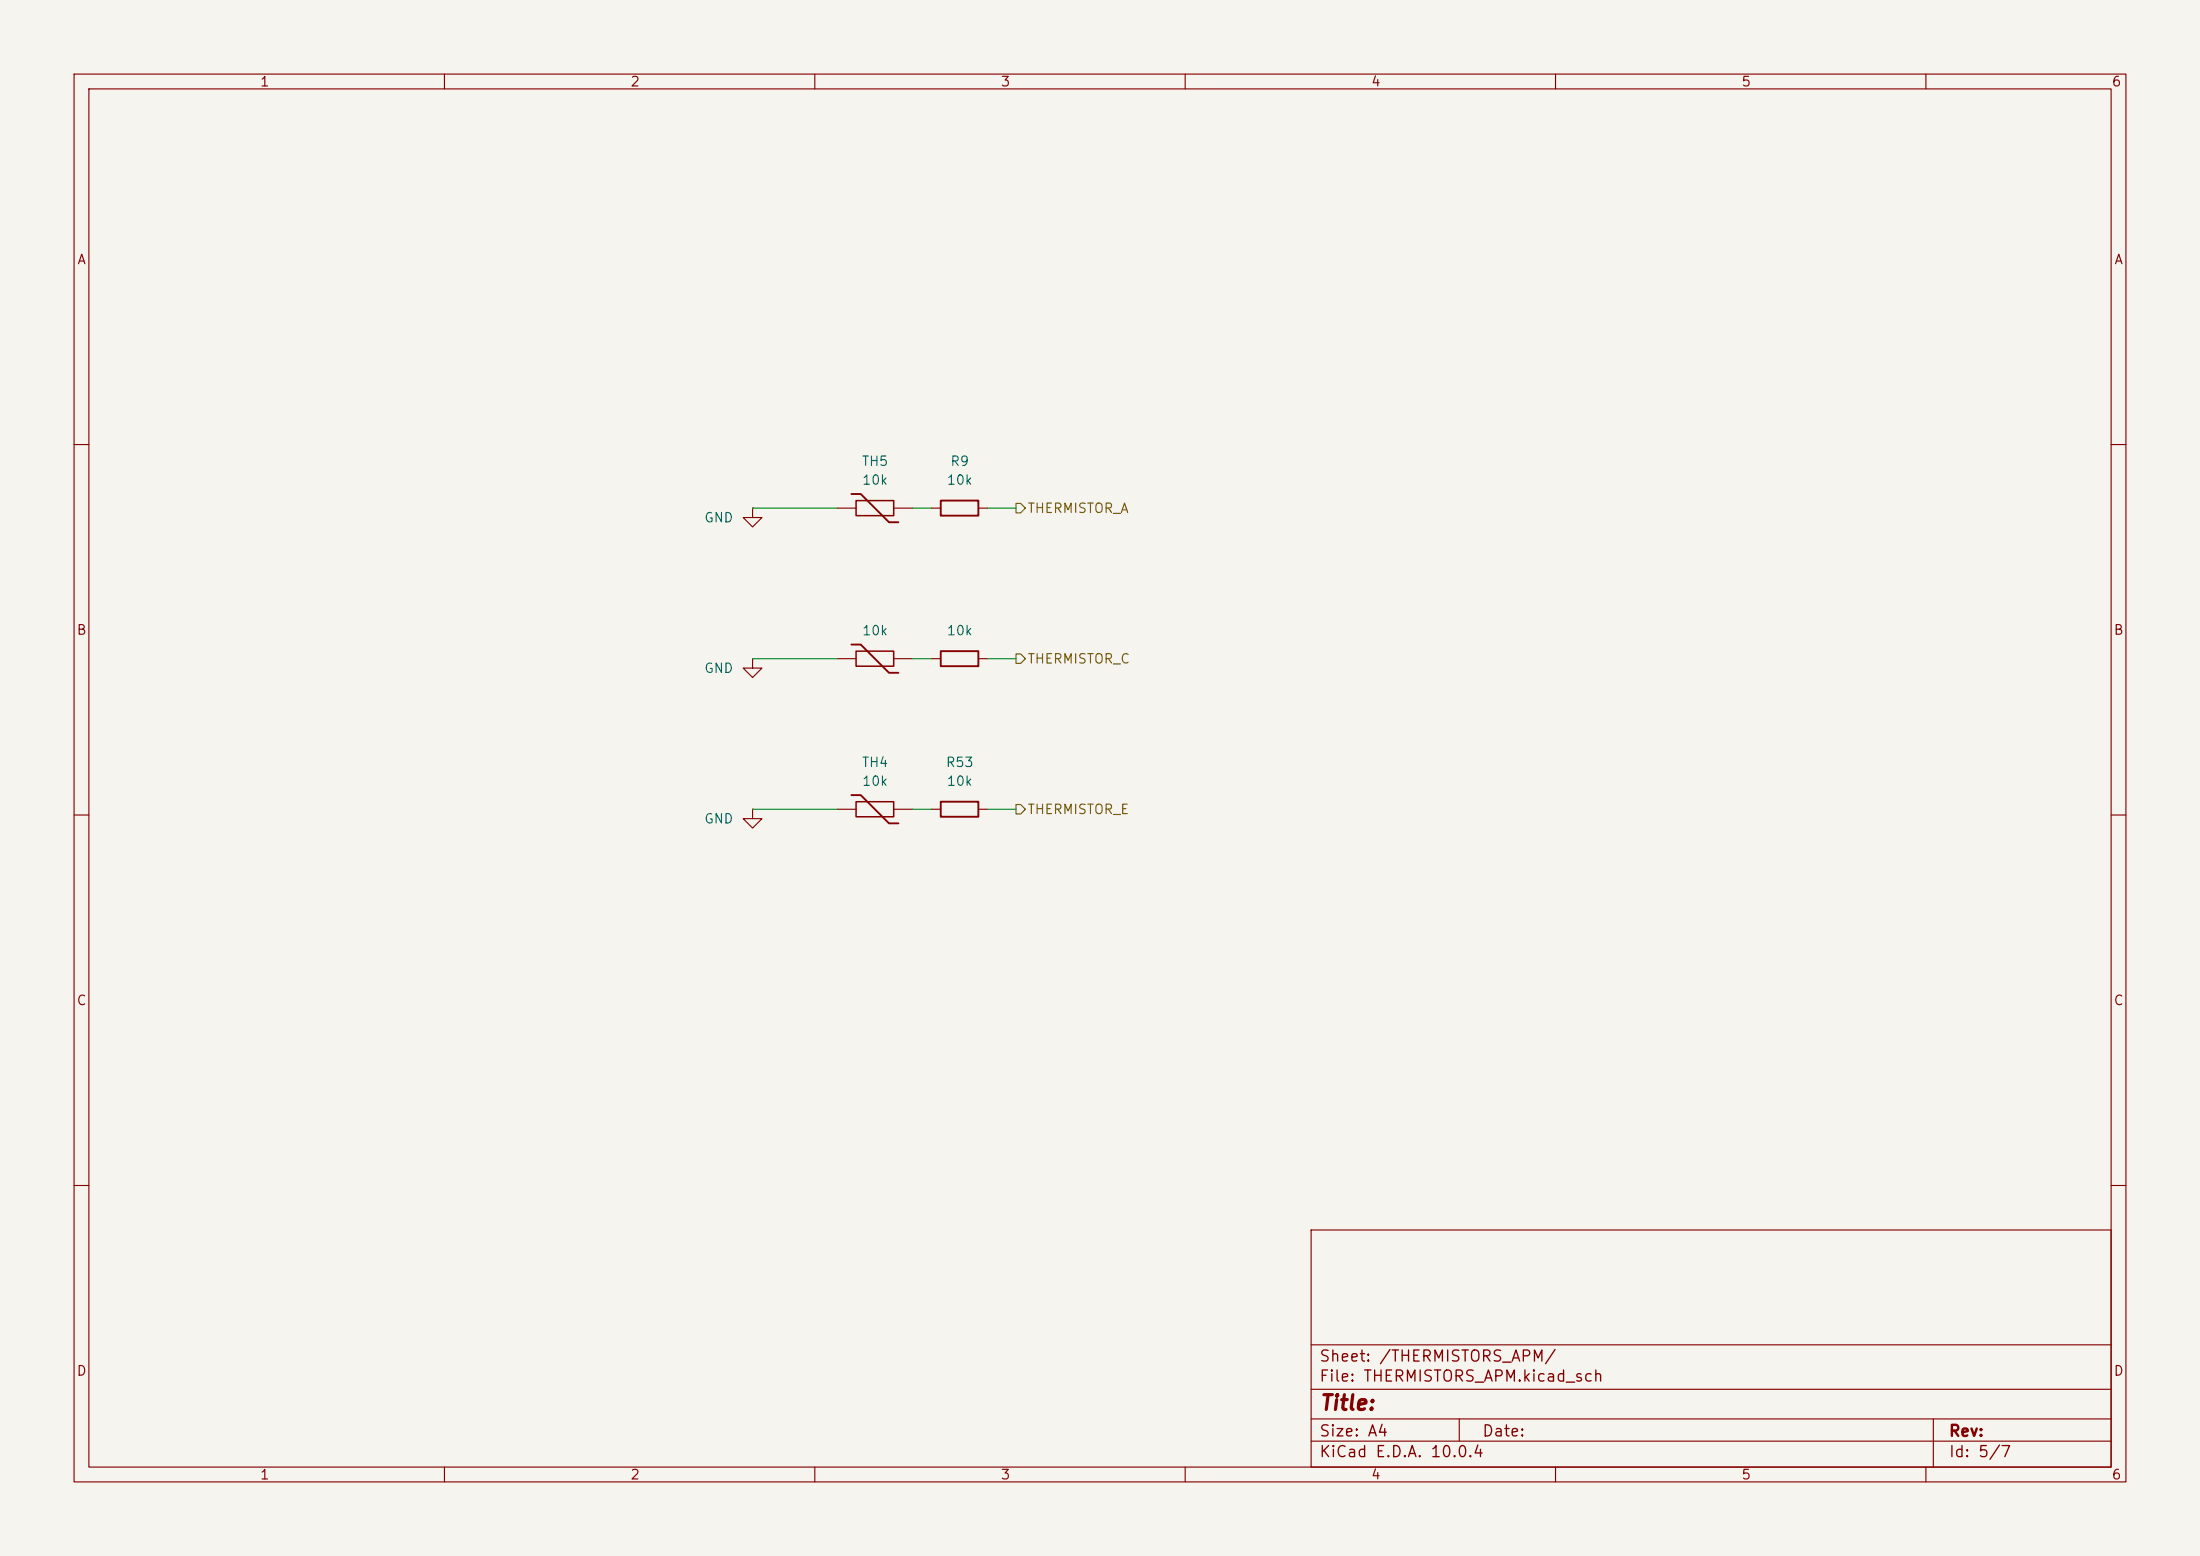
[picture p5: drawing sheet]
<svg xmlns="http://www.w3.org/2000/svg" width="297mm" height="210mm" viewBox="0 0 297 210" stroke-linecap="round" stroke-linejoin="round" font-family="sans-serif">
<path d="M0 0h297v210h-297z" fill="#f5f4ef" stroke="#f5f4ef" stroke-width=".14"/>
<g fill="none" stroke="#840000" stroke-width=".15">
<path d="M10 10h277v190h-277zM12 12h273v186h-273zM60 10v2M110 10v2M160 10v2M210 10v2M260 10v2M10 60h2M101.6 68.6v1.3h-1.3l1.3 1.2 1.3-1.2h-1.3M101.6 68.6h.1M113 68.6h2.6M120.6 68.6h2.6"/>
<path d="M125.7 68.6h1.3M132.1 68.6h1.2M285 60h2M101.6 88.9v1.3h-1.3l1.3 1.2 1.3-1.2h-1.3M101.6 88.9h.1M113 88.9h2.6M120.6 88.9h2.6M125.7 88.9h1.3M132.1 88.9h1.2M10 110h2M101.6 109.2v1.3h-1.3l1.3 1.3 1.3-1.3h-1.3M101.6 109.2h.1"/>
<path d="M113 109.2h2.6M120.6 109.2h2.6M125.7 109.2h1.3M132.1 109.2h1.2M285 110h2M10 160h2M177 166h108v32h-108zM285 160h2M60 198v2M110 198v2M160 198v2M177 194.5h108"/>
<path d="M177 191.5h108M177 187.5h108M177 181.5h108M197 191.5v3M210 198v2M260 198v2M261 191.5v6.5"/>
</g>
<path d="M114.9 66.7h1.3l3.8 3.8h1.3M127 67.6h5.1v2h-5.1zM114.9 87h1.3l3.8 3.8h1.3M127 87.9h5.1v2h-5.1zM114.9 107.3h1.3l3.8 3.8h1.3M127 108.2h5.1v2h-5.1z" fill="none" stroke="#840000" stroke-width=".25"/>
<path d="M115.6 67.6h5v2h-5zM115.6 87.9h5v2h-5zM115.6 108.2h5v2h-5z" fill="none" stroke="#840000" stroke-width=".2"/>
<path d="M137.2 67.9h.6l.6 .7-.6 .6h-.6zM137.2 88.3h.6l.6 .6-.6 .6h-.6zM137.2 108.6h.6l.6 .6-.6 .7h-.6z" fill="none" stroke="#725600" stroke-width=".15"/>
<path d="M101.6 68.6h11.4M123.2 68.6h2.5M133.3 68.6h3.9M101.6 88.9h11.4M123.2 88.9h2.5M133.3 88.9h3.9M101.6 109.2h11.4M123.2 109.2h2.5M133.3 109.2h3.9" fill="none" stroke="#009600" stroke-width=".15"/>
<text font-size="2" fill="#840000" x="178" y="190.8">Title:</text>
<g font-size="1.5" fill="#840000">
<text x="178" y="184.2">Sheet: /THERMISTORS_APM/</text>
<text x="178" y="186.9">File: THERMISTORS_APM.kicad_sch</text>
<text x="178" y="197.1">KiCad E.D.A. 10.0.4</text>
<text x="178" y="194.3">Size: A4</text>
<text x="200" y="194.3">Date:</text>
<text x="263" y="194.3">Rev:</text>
<text x="263" y="197.1">Id: 5/7</text>
</g>
<g font-size="1.3" fill="#840000">
<text x="35" y="12">1</text>
<text x="85" y="12">2</text>
<text x="135" y="12">3</text>
<text x="185" y="12">4</text>
<text x="235" y="12">5</text>
<text x="285" y="12">6</text>
<text x="10.3" y="36">A</text>
<text x="285.3" y="36">A</text>
<text x="10.3" y="86">B</text>
<text x="285.3" y="86">B</text>
<text x="10.3" y="136">C</text>
<text x="285.3" y="136">C</text>
<text x="10.3" y="186">D</text>
<text x="285.3" y="186">D</text>
<text x="35" y="200">1</text>
<text x="85" y="200">2</text>
<text x="135" y="200">3</text>
<text x="185" y="200">4</text>
<text x="235" y="200">5</text>
<text x="285" y="200">6</text>
</g>
<g font-size="1.3" fill="#006464">
<text x="116.3" y="63.2">TH5</text>
<text x="116.3" y="65.7">10k</text>
<text x="127.7" y="65.7">10k</text>
<text x="128.2" y="63.2">R9</text>
<text x="95" y="70.8">GND</text>
<text x="116.3" y="86.1">10k</text>
<text x="127.7" y="86.1">10k</text>
<text x="95" y="91.1">GND</text>
<text x="116.3" y="103.8">TH4</text>
<text x="116.3" y="106.4">10k</text>
<text x="127.6" y="103.8">R53</text>
<text x="127.7" y="106.4">10k</text>
<text x="95" y="111.5">GND</text>
</g>
<g font-size="1.3" fill="#725600">
<text x="138.6" y="69.6">THERMISTOR_A</text>
<text x="138.6" y="89.9">THERMISTOR_C</text>
<text x="138.6" y="110.2">THERMISTOR_E</text>
</g>
</svg>
